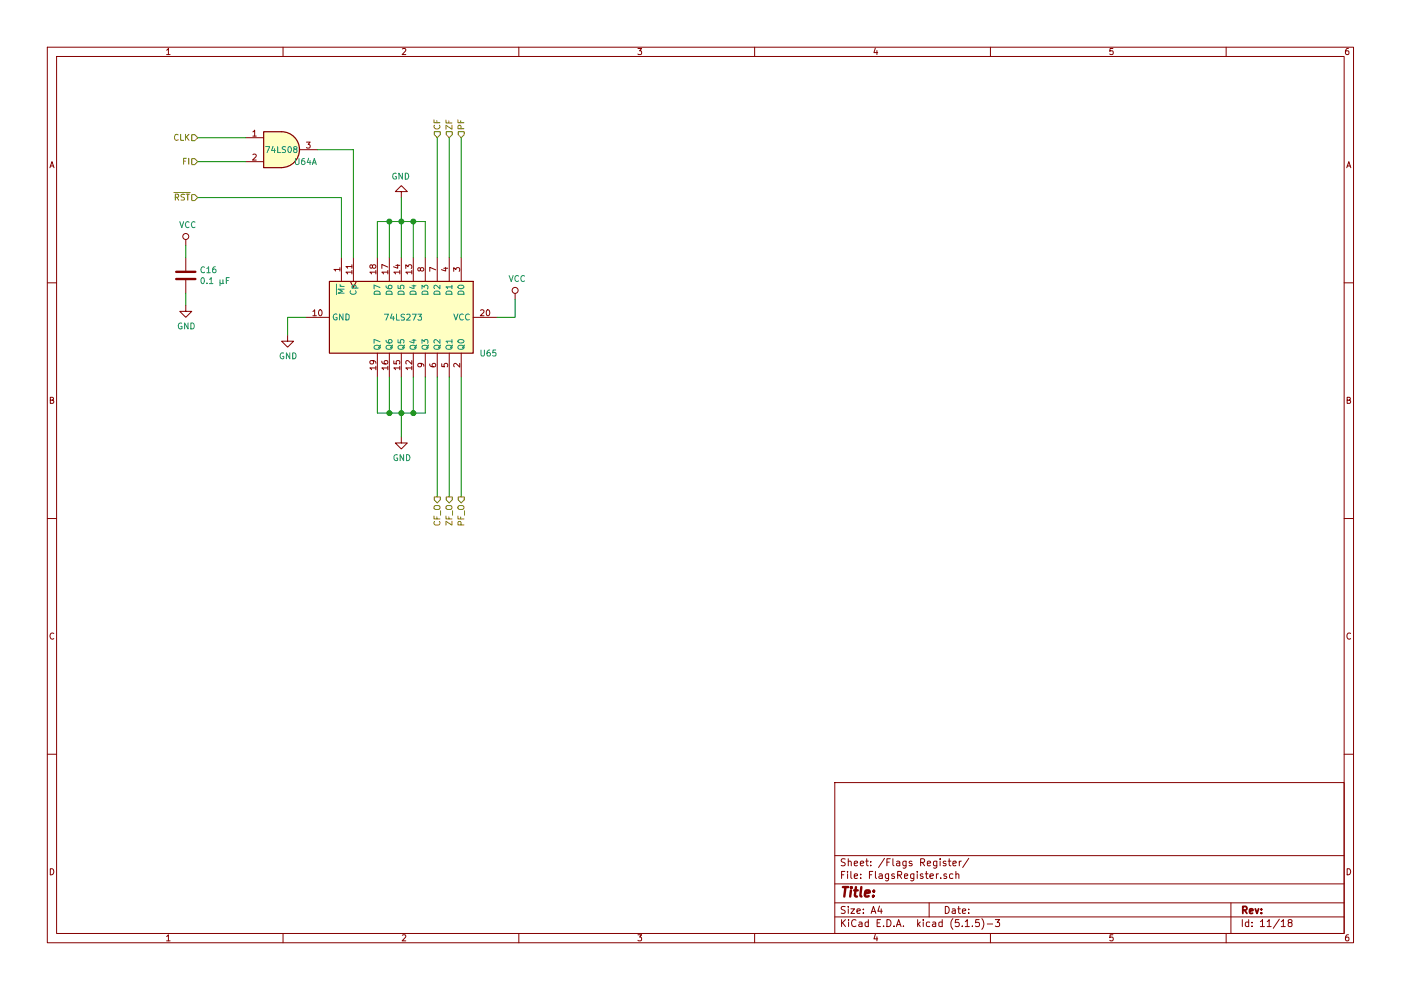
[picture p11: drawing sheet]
EESchema Schematic File Version 4
EELAYER 30 0
EELAYER END
$Descr A4 11693 8268
encoding utf-8
Sheet 12 18
Title ""
Date ""
Rev ""
Comp ""
Comment1 ""
Comment2 ""
Comment3 ""
Comment4 ""
$EndDescr
$Comp
L 74xx:74LS273 U65
U 1 1
P 3350 2650
F 0 "U65" V 3650 3300 50  0000 L CNN
F 1 "74LS273" V 3350 2500 50  0000 L CNN
F 2 "" H 3350 2650 50  0001 C CNN
F 3 "http://www.ti.com/lit/gpn/sn74LS273" H 3350 2650 50  0001 C CNN
	1    3350 2650
	0    1    1    0   
$EndComp
$Comp
L power:GND #PWR0156
U 1 1
P 2400 2800
F 0 "#PWR0156" H 2400 2550 50  0001 C CNN
F 1 "GND" H 2405 2627 50  0000 C CNN
F 2 "" H 2400 2800 50  0001 C CNN
F 3 "" H 2400 2800 50  0001 C CNN
	1    2400 2800
	1    0    0    -1  
$EndComp
Wire Wire Line
	2400 2800 2400 2650
Wire Wire Line
	2400 2650 2550 2650
$Comp
L power:VCC #PWR0159
U 1 1
P 4300 2500
F 0 "#PWR0159" H 4300 2350 50  0001 C CNN
F 1 "VCC" H 4317 2673 50  0000 C CNN
F 2 "" H 4300 2500 50  0001 C CNN
F 3 "" H 4300 2500 50  0001 C CNN
	1    4300 2500
	1    0    0    -1  
$EndComp
Wire Wire Line
	4300 2500 4300 2650
Wire Wire Line
	4300 2650 4150 2650
$Comp
L 74xx:74LS08 U64
U 1 1
P 2350 1250
F 0 "U64" H 2550 1150 50  0000 C CNN
F 1 "74LS08" H 2350 1250 50  0000 C CNN
F 2 "" H 2350 1250 50  0001 C CNN
F 3 "http://www.ti.com/lit/gpn/sn74LS08" H 2350 1250 50  0001 C CNN
	1    2350 1250
	1    0    0    -1  
$EndComp
$Comp
L power:GND #PWR0158
U 1 1
P 3350 3650
F 0 "#PWR0158" H 3350 3400 50  0001 C CNN
F 1 "GND" H 3355 3477 50  0000 C CNN
F 2 "" H 3350 3650 50  0001 C CNN
F 3 "" H 3350 3650 50  0001 C CNN
	1    3350 3650
	1    0    0    -1  
$EndComp
Wire Wire Line
	3150 3450 3150 3150
Wire Wire Line
	3250 3150 3250 3450
Connection ~ 3250 3450
Wire Wire Line
	3250 3450 3150 3450
Wire Wire Line
	3350 3450 3350 3150
Connection ~ 3350 3450
Wire Wire Line
	3350 3450 3250 3450
Wire Wire Line
	3550 3450 3550 3150
Wire Wire Line
	3450 3150 3450 3450
Connection ~ 3450 3450
Wire Wire Line
	3450 3450 3550 3450
Wire Wire Line
	3350 3450 3450 3450
Wire Wire Line
	3350 3650 3350 3450
$Comp
L power:GND #PWR0157
U 1 1
P 3350 1650
F 0 "#PWR0157" H 3350 1400 50  0001 C CNN
F 1 "GND" H 3355 1477 50  0000 C CNN
F 2 "" H 3350 1650 50  0001 C CNN
F 3 "" H 3350 1650 50  0001 C CNN
	1    3350 1650
	-1   0    0    1   
$EndComp
Wire Wire Line
	3550 1850 3550 2150
Wire Wire Line
	3450 2150 3450 1850
Connection ~ 3450 1850
Wire Wire Line
	3450 1850 3550 1850
Wire Wire Line
	3350 1850 3350 2150
Connection ~ 3350 1850
Wire Wire Line
	3350 1850 3450 1850
Wire Wire Line
	3150 1850 3150 2150
Wire Wire Line
	3250 2150 3250 1850
Connection ~ 3250 1850
Wire Wire Line
	3250 1850 3150 1850
Wire Wire Line
	3350 1850 3250 1850
Wire Wire Line
	3350 1650 3350 1850
Text HLabel 1650 1150 0    50   Input ~ 0
CLK
Text HLabel 1650 1350 0    50   Input ~ 0
FI
Text HLabel 1650 1650 0    50   Input ~ 0
~RST
Wire Wire Line
	1650 1650 2850 1650
Wire Wire Line
	2850 1650 2850 2150
Wire Wire Line
	2950 2150 2950 1250
Wire Wire Line
	2650 1250 2950 1250
Wire Wire Line
	2050 1150 1650 1150
Wire Wire Line
	1650 1350 2050 1350
Text HLabel 3650 1150 1    50   Input ~ 0
CF
Text HLabel 3750 1150 1    50   Input ~ 0
ZF
Text HLabel 3850 1150 1    50   Input ~ 0
PF
Wire Wire Line
	3850 1150 3850 2150
Wire Wire Line
	3750 2150 3750 1150
Wire Wire Line
	3650 1150 3650 2150
Text HLabel 3650 4150 3    50   Output ~ 0
CF_O
Text HLabel 3750 4150 3    50   Output ~ 0
ZF_O
Text HLabel 3850 4150 3    50   Output ~ 0
PF_O
Wire Wire Line
	3850 4150 3850 3150
Wire Wire Line
	3750 3150 3750 4150
Wire Wire Line
	3650 4150 3650 3150
$Comp
L power:VCC #PWR?
U 1 1
P 1550 2050
AR Path="/5E34AD27/5F486F42" Ref="#PWR?"  Part="1" 
AR Path="/5F46F293/5F486F42" Ref="#PWR0154"  Part="1" 
F 0 "#PWR0154" H 1550 1900 50  0001 C CNN
F 1 "VCC" H 1567 2223 50  0000 C CNN
F 2 "" H 1550 2050 50  0001 C CNN
F 3 "" H 1550 2050 50  0001 C CNN
	1    1550 2050
	1    0    0    -1  
$EndComp
$Comp
L power:GND #PWR?
U 1 1
P 1550 2550
AR Path="/5E34AD27/5F486F48" Ref="#PWR?"  Part="1" 
AR Path="/5F46F293/5F486F48" Ref="#PWR0155"  Part="1" 
F 0 "#PWR0155" H 1550 2300 50  0001 C CNN
F 1 "GND" H 1555 2377 50  0000 C CNN
F 2 "" H 1550 2550 50  0001 C CNN
F 3 "" H 1550 2550 50  0001 C CNN
	1    1550 2550
	1    0    0    -1  
$EndComp
$Comp
L Device:C C?
U 1 1
P 1550 2300
AR Path="/5E34AD27/5F486F4E" Ref="C?"  Part="1" 
AR Path="/5F46F293/5F486F4E" Ref="C16"  Part="1" 
F 0 "C16" H 1665 2346 50  0000 L CNN
F 1 "0.1 μF" H 1665 2255 50  0000 L CNN
F 2 "" H 1588 2150 50  0001 C CNN
F 3 "~" H 1550 2300 50  0001 C CNN
	1    1550 2300
	1    0    0    -1  
$EndComp
Wire Wire Line
	1550 2150 1550 2050
Wire Wire Line
	1550 2450 1550 2550
$EndSCHEMATC
